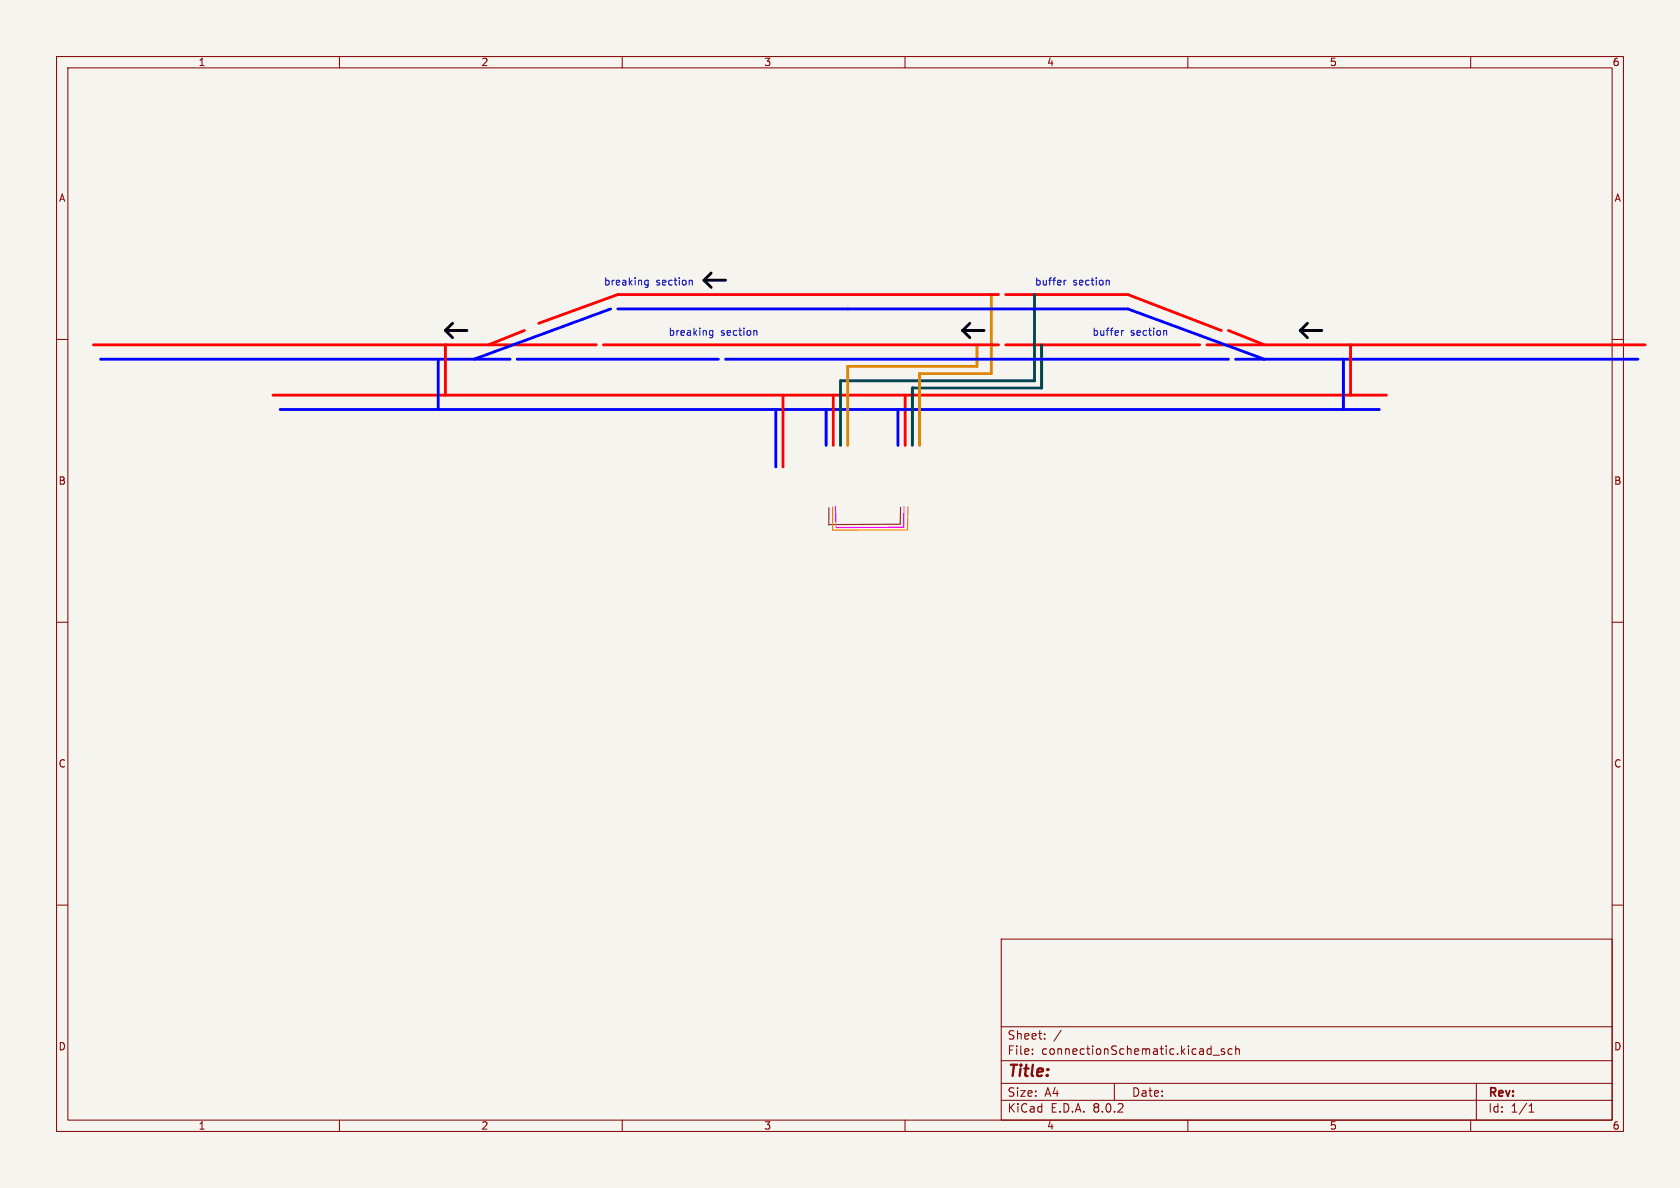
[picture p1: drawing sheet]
<svg xmlns="http://www.w3.org/2000/svg" width="297mm" height="210mm" viewBox="0 0 297 210" stroke-linecap="round" stroke-linejoin="round" font-family="sans-serif">
<path d="M0 0h297v210h-297z" fill="#f5f4ef" stroke="#f5f4ef" stroke-width=".18"/>
<g fill="none" stroke="#840000" stroke-width=".18">
<path d="M10 10h277v190h-277zM12 12h273v186h-273zM60 10v2M110 10v2M160 10v2M210 10v2M260 10v2M10 60h2M285 60h2M10 110h2M285 110h2M10 160h2"/>
<path d="M285 160h2M177 166h108v32h-108zM60 198v2M110 198v2M160 198v2M177 194.5h108M177 191.5h108M177 187.5h108M177 181.5h108M182.5 186.3v.1M182.5 185.5v.1M184.7 183.6v.1"/>
<path d="M184.7 182.8v.1M187.6 182.1l-1.3 2M197 191.5v3M210 198v2M214.5 186.5h1.1M216.5 185.5l-.4-.1-.2 .2 .1 .2 .5 .2v.3h-.6M217.8 185.5l-.4-.1-.3 .3v.4l.1 .2h.6M218.5 185.5l.2-.1 .3 .1 .1 .9M218.5 184.9v1.5M260 198v2M261 191.5v6.5M270.3 196.6h.9"/>
<path d="M270.3 195.5l.4-.4v1.5"/>
</g>
<g fill="none" stroke="#0000c2" stroke-width=".18">
<path d="M114 50.1l.2 .3 .4-.1M114.6 49.5v1.1l-.3 .2-.3-.1M114.6 49.6l-.4-.1-.2 .3M122 49.5l.4 .2v.7M125.4 59l.2 .3 .4-.1M126 58.4v1.1l-.2 .2-.3-.1M126 58.5l-.4-.1-.2 .3M133.5 58.4l.3 .2v.7M188.1 49.5v.9M188.5 49.5l-.4 .3M195.7 49.5l.4 .2v.7M198.3 58.4v.9"/>
<path d="M198.6 58.4l-.3 .3M205.9 58.4l.4 .2v.7"/>
</g>
<path d="M147.2 89.6v4.1h13.2M160.5 89.6l-.1 4.1" fill="none" stroke="#f90" stroke-width=".2"/>
<g fill="none" stroke="#f00" stroke-width=".5">
<path d="M92.7 58.4l-6.3 2.6M176.5 52.1h-67.3l-14 5.1M177.8 52.1h21.6l16.5 6.3M217.2 58.4l6.3 2.6M16.5 61h88.9M48.3 69.9h196.8M78.7 61v8.9M106.7 61h69.8M138.4 69.9v12.7M147.3 69.9v8.8M160 69.9v8.8M177.8 61h34.3"/>
<path d="M213.4 61h77.4M238.8 61v8.9"/>
</g>
<path d="M147.7 89.5l.1 3.8 11.9-.1M159.8 89.6v3.6" fill="none" stroke="#f0f" stroke-width=".2"/>
<path d="M107.9 54.6l-24.1 8.9M109.2 54.6h90.2l24.1 8.9M17.8 63.5h72.4M49.5 72.4h194.3M77.5 63.5v8.9M91.4 63.5h35.6M128.3 63.5h88.9M137.2 72.4v10.2M146 72.4v6.3M158.7 72.4v6.3M218.4 63.5h71.2M237.5 63.5v8.9" fill="none" stroke="#00f" stroke-width=".5"/>
<path d="M146.5 89.7v3.1M159.2 89.6l-.1 3.1h-12.5" fill="none" stroke="#804d00" stroke-width=".2"/>
<path d="M78.7 58.4h3.8M78.7 58.4l1.3 1.3M80 57.2l-1.3 1.2M124.5 49.5h3.8M124.5 49.5l1.2 1.3M125.7 48.3l-1.2 1.2M170.2 58.4h3.8M170.2 58.4l1.2 1.3M171.4 57.2l-1.2 1.2M229.9 58.4l1.2 1.3M229.9 58.4h3.8M231.1 57.2l-1.2 1.2" fill="none" stroke="#000" stroke-width=".5"/>
<path d="M175.3 52.1v13.9h-12.7v12.7M172.7 61v3.8h-22.8v13.9" fill="none" stroke="#dd8500" stroke-width=".5"/>
<path d="M182.9 52.1v15.2h-34.3v11.4M184.1 61v7.6h-22.8v10.1" fill="none" stroke="#004848" stroke-width=".5"/>
<text font-size="2.8" fill="#840000" x="178" y="190.9">Title:</text>
<g font-size="2.1" fill="#840000">
<text x="178" y="184">Sheet:</text>
<text x="178" y="186.7">File:</text>
<text x="184.1" y="186.7">connectionSchematic.kicad_sch</text>
<text x="178" y="196.9">KiCad</text>
<text x="178" y="194.1">Size:</text>
<text x="184.7" y="194.1">A4</text>
<text x="185.7" y="196.9">E.D.A.</text>
<text x="193.3" y="196.9">8.0.2</text>
<text x="200" y="194.1">Date:</text>
<text x="263" y="194.3">Rev:</text>
<text x="263" y="196.9">Id:</text>
<text x="267.1" y="196.9">1/1</text>
</g>
<g font-size="1.8" fill="#840000">
<text x="35" y="11.9">1</text>
<text x="85" y="11.9">2</text>
<text x="135" y="11.9">3</text>
<text x="185" y="11.9">4</text>
<text x="235" y="11.9">5</text>
<text x="285" y="11.9">6</text>
<text x="10.3" y="35.9">A</text>
<text x="285.3" y="35.9">A</text>
<text x="10.3" y="85.9">B</text>
<text x="285.3" y="85.9">B</text>
<text x="10.3" y="135.9">C</text>
<text x="285.3" y="135.9">C</text>
<text x="10.3" y="185.9">D</text>
<text x="285.3" y="185.9">D</text>
<text x="35" y="199.9">1</text>
<text x="85" y="199.9">2</text>
<text x="135" y="199.9">3</text>
<text x="185" y="199.9">4</text>
<text x="235" y="199.9">5</text>
<text x="285" y="199.9">6</text>
</g>
<g font-size="1.8" fill="#0000c2">
<text x="106.7" y="50.6">breaking</text>
<text x="116" y="50.6">section</text>
<text x="182.9" y="50.6">buffer</text>
<text x="189.7" y="50.6">section</text>
<text x="118.1" y="59.4">breaking</text>
<text x="127.4" y="59.4">section</text>
<text x="193" y="59.4">buffer</text>
<text x="199.8" y="59.4">section</text>
</g>
</svg>
